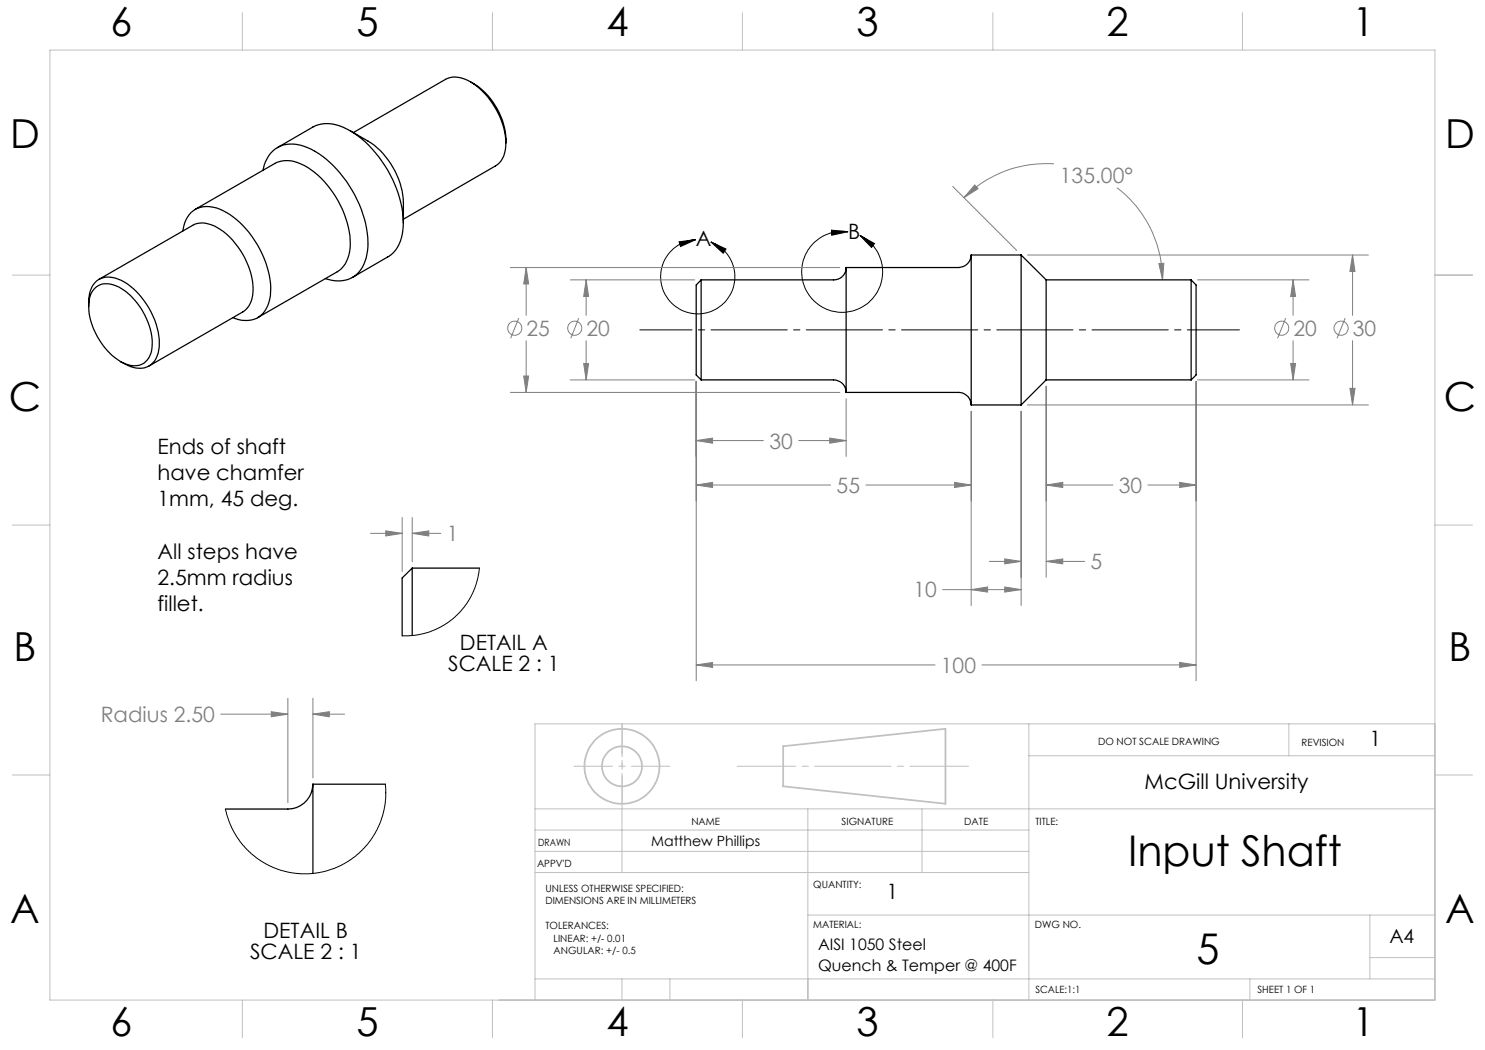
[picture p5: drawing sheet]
<svg xmlns="http://www.w3.org/2000/svg" width="297mm" height="210mm" viewBox="0 0 297 210" stroke-linecap="round" stroke-linejoin="round" font-family="sans-serif">
<g fill="none" stroke="#808080" stroke-width=".2">
<path d="M190.5 37.3l12.8 12.8M194.9 37l.7 .7-2.8 1.8zM210.8 32.8a23.1 23.1 0 0 0-18 6.7M223.4 37.5a23.4 23.4 0 0 1 9.1 18.5M102.1 53.5h65.9M105.2 53.5l.5 3.3h-1zM105.2 53.5v9.6M114.1 56h24.9M117.2 56l.5 3.3h-1zM117.2 56v7.1M205.5 51h68.2M231.8 52.7h1l-.3 3.3z"/>
<path d="M239.5 56h22.3M258.6 56l.5 3.3h-1zM258.6 56v7.1M270.5 51l.5 3.3h-1zM270.5 51v12.1M102.1 78.5h65.9M103.8 63.6l-1.7 4.1M104.7 75.2h1l-.5 3.3zM105.2 68.1v10.4M114.1 76h24.9M115.7 63.6l-1.5 4.1M116.7 72.7h1l-.5 3.3z"/>
<path d="M117.2 68.1v7.9M139.2 76.3v59.9M169.2 79.8v11.5M209.2 77.2v38.3M239.2 76.3v59.9M239.5 76h22.3M257.1 63.6l-1.6 4.1M258.1 72.7h1l-.5 3.3zM258.6 68.1v7.9M269 63.6l-1.6 4.1M270 77.7h1l-.5 3.3zM270.5 68.1v12.9"/>
<path d="M139.2 88.1l3.3-.5v1zM139.2 97l3.3-.5v1zM139.2 88.1h13.5M139.2 97h26.9M159.7 88.1h9.5M165.9 87.6l3.3 .5-3.3 .5zM173.2 97h21M190.9 96.5l3.3 .5-3.3 .5zM194.2 82.3v38.8M204.2 82.3v38.8M205.5 81h68.2M209.2 97l3.3-.5v1z"/>
<path d="M209.2 97h13.4M229.6 97h9.6M235.9 96.5l3.3 .5-3.3 .5zM74.1 106.7h6.3M77.2 106.2l3.2 .5-3.2 .5zM80.4 103.5v10.8M82.4 106.7l3.4-.5v1zM82.4 103.5v8.9M82.4 106.7h5.8M188.5 117.9h15.7M194.2 117.9l3.3-.5v1zM197.9 112.3h6.3"/>
<path d="M200.9 117.4l3.3 .5-3.3 .5zM200.9 111.8l3.3 .5-3.3 .5zM209.2 112.3l3.3-.5v1zM209.2 112.3h7.7M57.6 139.7v20.8M62.6 139.7v15.9M139.2 133l3.3-.5v1zM139.2 133h47.8M196.4 133h42.8M235.9 132.5l3.3 .5-3.3 .5zM44.1 142.8h13.5M54.3 142.3l3.3 .5-3.3 .6z"/>
<path d="M62.6 142.8l3.3-.5v1.1zM62.6 142.8h6.3"/>
<circle cx="102.9" cy="65.6" r="1.41"/>
<circle cx="114.9" cy="65.6" r="1.41"/>
<circle cx="256.3" cy="65.6" r="1.41"/>
<circle cx="268.2" cy="65.6" r="1.42"/>
</g>
<path d="M135.8 48.4l3.3-.5-3 1.4zM139.1 47.9a7.4 7.4 0 0 0-6.2 10.6 7.4 7.4 0 0 0 12.1 1.9 7.4 7.4 0 0 0-2.8-12M142.2 48.4l3 1.4-.6 .9zM166.3 46l3.3 .3-3.3 .8zM169.6 46.3a8.1 8.1 0 0 0-9 10.2 8.1 8.1 0 0 0 13 4.1 8.1 8.1 0 0 0-1.6-13.5M172 47.1l2.9 1.6-.6 .8z" fill="none" stroke="#000" stroke-width=".2"/>
<g fill="none" stroke="#c0c0c0" stroke-width=".35">
<path d="M156.6 149.3l32.5-3.5v15l-32.5-3.5z"/>
<circle cx="124.4" cy="153.3" r="7.5"/>
<circle cx="124.4" cy="153.3" r="4"/>
</g>
<path d="M128 66h119.9" fill="none" stroke="#000" stroke-width=".2" stroke-dasharray="15.2 1.3 1.3 1.3" stroke-dashoffset="4.8"/>
<path d="M114.8 153.3h19.2" fill="none" stroke="#c0c0c0" stroke-width=".2" stroke-dasharray="15.2 1.3 1.3 1.3" stroke-dashoffset="7.5"/>
<path d="M124.4 160.8v-16" fill="none" stroke="#c0c0c0" stroke-width=".2" stroke-dasharray="15.2 1.3 1.3 1.3" stroke-dashoffset="9.1"/>
<path d="M124.4 144.8v17" fill="none" stroke="#c0c0c0" stroke-width=".2" stroke-dasharray="15.2 1.3 1.3 1.3" stroke-dashoffset="8.6"/>
<path d="M147.4 153.3h46.3" fill="none" stroke="#c0c0c0" stroke-width=".2" stroke-dasharray="15.2 1.3 1.3 1.3" stroke-dashoffset="3.5"/>
<g fill="none" stroke="#c0c0c0" stroke-width=".2">
<path d="M10 10h277v190h-277zM48.5 2.5v7.5M98.5 2.5v7.5M148.5 2.5v7.5M198.6 2.5v7.5M248.5 2.5v7.5M2.5 55h7.5M287 55h7.5M2.5 105h7.5M287 105h7.5M2.5 155h7.5M205.8 144.8v55.2"/>
<path d="M205.8 151.2h81.2M257.8 144.8v6.4M287 144.8h-180v55.2M287 155h7.5M107 161.8h180M107 174.5h98.8M107 170.3h98.8M107 166h98.8M124.4 161.8v12.7M161.6 161.8v38.2M184.4 161.8v12.7M107 195.8h180"/>
<path d="M124.4 195.8v4.2M134 195.8v4.2M161.6 183h125.4M250 195.8v4.2M274 183v12.8M274 191.5h13M48.5 200v7.5M98.5 200v7.5M148.5 200v7.5M198.6 200v7.5M248.5 200v7.5"/>
</g>
<path d="M135.8 48.4l3.3-.5-3 1.4zM142.2 48.4l3 1.4-.6 .9zM166.3 46l3.3 .3-3.3 .8zM172 47.1l2.9 1.6-.6 .8z" fill="#000"/>
<path d="M139.2 133l3.3-.5v1zM235.9 132.5l3.3 .5-3.3 .5zM139.2 88.1l3.3-.5v1zM165.9 87.6l3.3 .5-3.3 .5zM139.2 97l3.3-.5v1zM190.9 96.5l3.3 .5-3.3 .5zM231.8 52.7h1l-.3 3.3zM194.9 37l.7 .7-2.8 1.8zM200.9 117.4l3.3 .5-3.3 .5zM194.2 117.9l3.3-.5v1zM235.9 96.5l3.3 .5-3.3 .5zM209.2 97l3.3-.5v1zM200.9 111.8l3.3 .5-3.3 .5zM209.2 112.3l3.3-.5v1zM117.2 56l.5 3.3h-1zM116.7 72.7h1l-.5 3.3zM258.6 56l.5 3.3h-1zM258.1 72.7h1l-.5 3.3zM105.2 53.5l.5 3.3h-1zM104.7 75.2h1l-.5 3.3zM270.5 51l.5 3.3h-1zM270 77.7h1l-.5 3.3zM82.4 106.7l3.4-.5v1zM77.2 106.2l3.2 .5-3.2 .5zM54.3 142.3l3.3 .5-3.3 .6zM62.6 142.8l3.3-.5v1.1z" fill="#808080"/>
<g fill="none" stroke="#000" stroke-width=".25">
<path d="M94.1 16.4a5.2 5.2 0 0 0-5-.5l-18.4 10.6M94.1 16.4a15.5 15.5 0 0 1 7 12.9 4.7 4.7 0 0 1-2 3.9l-18.4 10.6M94.1 16.4a14 14 0 0 1 7.1 12.2M52.6 34.1a5.8 5.8 0 0 1 8.1-4.9 19.5 19.5 0 0 1 9.7 8.9 19.3 19.3 0 0 1 3 12.8 5.7 5.7 0 0 1-5.7 5.3l-1.4-.2-1.2-.3M70.1 26.2a23.3 23.3 0 0 1 10.5 18.1 7.8 7.8 0 0 1-2.8 7l-7.3 4.2M70.1 26.2a7.6 7.6 0 0 0-7.5-.8l-7.1 4.1M70.1 26.2l3.5 2a15.7 15.7 0 0 1 7.1 12.3v4M18.9 57.7a4 4 0 0 1 4.9-.3 13.8 13.8 0 0 1 6.6 12 3.6 3.6 0 0 1-4.6 3.6 11.5 11.5 0 0 1-6.7-6.4 9.6 9.6 0 0 1-.8-8.1zM19.8 55.9l18.7-10.8a5.3 5.3 0 0 1 5.7 .9 15.5 15.5 0 0 1 6.4 12.5 4.7 4.7 0 0 1-2.1 3.9l-18.7 10.8M36.5 46.2a5 5 0 0 1 4.8-4.9 10.8 10.8 0 0 1 7.3 3.9 19.3 19.3 0 0 1 5.5 13.2 5.6 5.6 0 0 1-3.4 5.5l-1.1 .2a5.9 5.9 0 0 1-3-.6M39.1 41.9l15.9-9.2a6.2 6.2 0 0 1 5.9 .4 19.2 19.2 0 0 1 9.1 16.5 6.1 6.1 0 0 1-2.5 4.8l-16 9.1M140.2 56v20"/>
<path d="M140.2 56l-1 1v18l1 1M169.2 53.5a2.45 2.45 0 0 1-2.5 2.5h-26.5M169.2 53.5v25M194.2 51a2.57 2.57 0 0 1-2.5 2.5h-22.5M194.2 51v30M194.2 51h10M204.2 51v30M204.2 51l5 5M209.2 56v20M209.2 56h29M238.2 56v20M238.2 56l1 1v18l-1 1"/>
<path d="M17.7 61.3a5.6 5.6 0 0 1 2.1-5.4 5.5 5.5 0 0 1 5.6 .9 15.6 15.6 0 0 1 6.5 12.5 4.1 4.1 0 0 1-3.6 4.4l-1.1-.1-1.2-.3-1.9-1M140.2 76h26.5a2.51 2.51 0 0 1 2.5 2.5M169.2 78.5h22.5a2.57 2.57 0 0 1 2.5 2.5M209.2 76l-5 5M209.2 76h29M194.2 81h10M82.4 113.6v13.5M82.4 113.6l-2 2v11.6M82.4 113.6h13.5M62.6 156.8a5 5 0 0 1-5 5h-12.5M62.6 156.8v17.9M62.6 156.8h14.5"/>
</g>
<path d="M95.9 113.6l-.5 2.8-.9 2.3-1.6 2.6-1.8 2-2.7 1.9-2.4 1.2-2.8 .6-2.8 .2M77.1 156.8l.1 2.7-.6 3.3-1.1 3-1.3 2.2-2.2 2.5-2.4 1.8-2.6 1.3-3.3 .9-1.8 .3h-1.9l-2.5-.4-2.7-.8-3.1-1.7-2.3-1.9-1.9-2.4-1.6-3-.8-2.8" fill="none" stroke="#000" stroke-width=".2"/>
<g font-size="8.5">
<text x="225.6" y="173.3">Input Shaft</text>
<text x="239.3" y="192.7">5</text>
</g>
<g font-size="8">
<text x="22.1" y="7.1">6</text>
<text x="71.3" y="7.2">5</text>
<text x="121.3" y="7.2">4</text>
<text x="171.3" y="7.2">3</text>
<text x="221.3" y="7.2">2</text>
<text x="270.5" y="7.2">1</text>
<text x="2" y="29.6">D</text>
<text x="289" y="29.6">D</text>
<text x="1.8" y="82.2">C</text>
<text x="288.8" y="82.2">C</text>
<text x="2.7" y="132.2">B</text>
<text x="289.7" y="132.2">B</text>
<text x="2" y="184.6">A</text>
<text x="289" y="184.6">A</text>
<text x="22.1" y="207.1">6</text>
<text x="71.3" y="207.2">5</text>
<text x="121.3" y="207.2">4</text>
<text x="171.3" y="207.2">3</text>
<text x="221.3" y="207.2">2</text>
<text x="270.5" y="207.2">1</text>
</g>
<g font-size="4.2" fill="#808080">
<text x="212" y="36.6">135.00°</text>
<text x="105.3" y="67.2">25</text>
<text x="117.3" y="67.2">20</text>
<text x="258.7" y="67.2">20</text>
<text x="270.6" y="67.2">30</text>
<text x="153.9" y="89.7">30</text>
<text x="167.3" y="98.6">55</text>
<text x="223.7" y="98.6">30</text>
<text x="89.4" y="108.3">1</text>
<text x="218.1" y="113.9">5</text>
<text x="182.7" y="119.5">10</text>
<text x="188.2" y="134.6">100</text>
<text x="20.1" y="144.4">Radius 2.50</text>
</g>
<g font-size="4.2">
<text x="169.6" y="47.8">B</text>
<text x="139.2" y="49.2">A</text>
<text x="31.5" y="90.8">Ends of shaft</text>
<text x="31.5" y="96">have chamfer</text>
<text x="31.5" y="101.3">1mm, 45 deg.</text>
<text x="31.5" y="111.7">All steps have</text>
<text x="31.5" y="117">2.5mm radius</text>
<text x="31.5" y="122.2">fillet.</text>
<text x="92" y="130">DETAIL A</text>
<text x="89.6" y="134.1">SCALE 2 : 1</text>
<text x="273.9" y="149.2">1</text>
<text x="228.9" y="157.8">McGill University</text>
<text x="177.3" y="179.7">1</text>
<text x="50" y="191.7">SCALE 2 : 1</text>
<text x="52.7" y="187.5">DETAIL B</text>
</g>
<text font-size="3.9" x="277.9" y="188.5">A4</text>
<g font-size="3.2">
<text x="163.6" y="190">AISI 1050 Steel</text>
<text x="163.6" y="194.2">Quench &amp; Temper @ 400F</text>
</g>
<text font-size="2.8" x="130.3" y="169.1">Matthew Phillips</text>
<g font-size="2">
<text x="219.6" y="149">DO NOT SCALE DRAWING</text>
<text x="260.3" y="149.2">REVISION</text>
<text x="138.3" y="164.9">NAME</text>
<text x="168.3" y="164.9">SIGNATURE</text>
<text x="192.9" y="164.9">DATE</text>
<text x="207.1" y="164.9">TITLE:</text>
<text x="107.4" y="173.3">APPV'D</text>
<text x="107.6" y="169.1">DRAWN</text>
<text x="109.1" y="178.4">UNLESS OTHERWISE SPECIFIED:</text>
<text x="162.6" y="177.6">QUANTITY:</text>
<text x="109.1" y="180.9">DIMENSIONS ARE IN MILLIMETERS</text>
<text x="109.1" y="185.9">TOLERANCES:</text>
<text x="162.6" y="185.5">MATERIAL:</text>
<text x="207" y="185.5">DWG NO.</text>
<text x="110.7" y="188.4">LINEAR: +/- 0.01</text>
<text x="110.7" y="190.9">ANGULAR: +/- 0.5</text>
<text x="207.1" y="198.6">SCALE:1:1</text>
<text x="251.5" y="198.6">SHEET 1 OF 1</text>
</g>
</svg>
